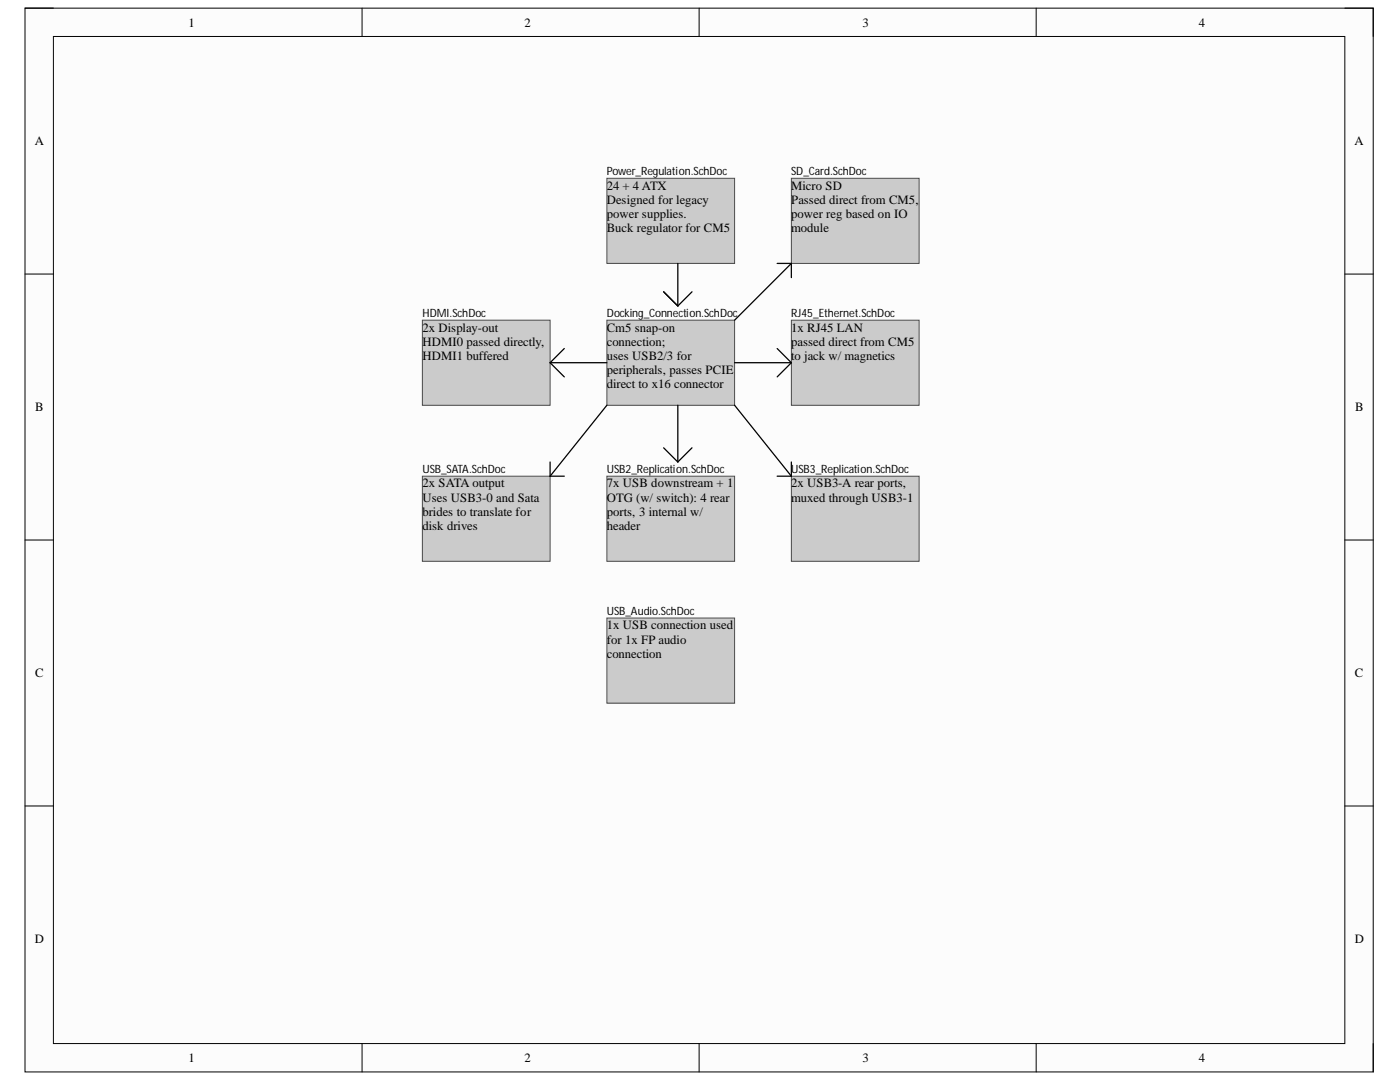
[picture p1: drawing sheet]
<svg xmlns="http://www.w3.org/2000/svg" width="279mm" height="216mm" viewBox="0 0 279 216" stroke-linecap="round" stroke-linejoin="round" font-family="sans-serif">
<path d="M5 1.6h269.1v212.3h-269.1z" fill-rule="evenodd" fill="#fcfcfc"/>
<path d="M5 1.6h269.1v212.3h-269.1z" fill="none" stroke="#000" stroke-width=".2"/>
<path d="M10.7 7.3h257.7v200.9h-257.7z" fill-rule="evenodd" fill="#fcfcfc"/>
<g fill="none" stroke="#000" stroke-width=".2">
<path d="M5 1.6h5.7M10.7 7.3h257.7v200.9h-257.7zM72.3 1.6v5.7M139.5 1.6v5.7M206.8 1.6v5.7M268.4 1.6h5.7v5.7M5 54.7h5.7M268.4 54.7h5.7M5 107.8h5.7M268.4 107.8h5.7M5 160.8h5.7M268.4 160.8h5.7"/>
<path d="M72.3 208.2v5.7M139.5 208.2v5.7M206.8 208.2v5.7M274.1 208.2v5.7"/>
</g>
<path d="M121.1 35.6h25.5v17h-25.5z" fill-rule="evenodd" fill="#cbcbcb"/>
<path d="M121.1 35.6h25.5v17h-25.5z" fill="none" stroke="#4c4c4c" stroke-width=".2"/>
<path d="M121.1 95h25.5v17h-25.5z" fill-rule="evenodd" fill="#cbcbcb"/>
<path d="M121.1 95h25.5v17h-25.5z" fill="none" stroke="#4c4c4c" stroke-width=".2"/>
<path d="M121.1 63.9h25.5v17h-25.5z" fill-rule="evenodd" fill="#cbcbcb"/>
<path d="M121.1 63.9h25.5v17h-25.5z" fill="none" stroke="#4c4c4c" stroke-width=".2"/>
<path d="M157.9 63.9h25.5v17h-25.5z" fill-rule="evenodd" fill="#cbcbcb"/>
<path d="M157.9 63.9h25.5v17h-25.5z" fill="none" stroke="#4c4c4c" stroke-width=".2"/>
<path d="M84.3 63.9h25.5v17h-25.5z" fill-rule="evenodd" fill="#cbcbcb"/>
<path d="M84.3 63.9h25.5v17h-25.5z" fill="none" stroke="#4c4c4c" stroke-width=".2"/>
<path d="M84.3 95h25.5v17h-25.5z" fill-rule="evenodd" fill="#cbcbcb"/>
<path d="M84.3 95h25.5v17h-25.5z" fill="none" stroke="#4c4c4c" stroke-width=".2"/>
<path d="M157.9 35.6h25.5v17h-25.5z" fill-rule="evenodd" fill="#cbcbcb"/>
<path d="M157.9 35.6h25.5v17h-25.5z" fill="none" stroke="#4c4c4c" stroke-width=".2"/>
<g fill="none" stroke="#000" stroke-width=".25">
<path d="M132.4 58.2l2.9 2.9M135.3 52.6v8.5M138.1 58.2l-2.8 2.9M155.1 52.6h2.8M157.9 52.6l-11.3 11.3M157.9 52.6v2.8M109.8 72.4h11.3M109.8 72.4l2.8 2.8M112.6 69.5l-2.8 2.9M146.6 72.4h11.3M155.1 69.5l2.8 2.9M157.9 72.4l-2.8 2.8"/>
<path d="M109.8 92.2v2.8M109.8 95h2.8M121.1 80.9l-11.3 14.1M132.4 89.4l2.9 2.8M135.3 80.9v11.3M138.1 89.4l-2.8 2.8"/>
</g>
<path d="M157.9 95h25.5v17h-25.5z" fill-rule="evenodd" fill="#cbcbcb"/>
<path d="M157.9 95h25.5v17h-25.5z" fill="none" stroke="#4c4c4c" stroke-width=".2"/>
<path d="M146.6 80.9l11.3 14.1M155.1 95h2.8M157.9 92.2v2.8" fill="none" stroke="#000" stroke-width=".25"/>
<path d="M121.1 123.3h25.5v17h-25.5z" fill-rule="evenodd" fill="#cbcbcb"/>
<path d="M121.1 123.3h25.5v17h-25.5z" fill="none" stroke="#4c4c4c" stroke-width=".2"/>
<g font-size="2.5">
<text x="37.6" y="5.3">1</text>
<text x="104.7" y="5.3">2</text>
<text x="172.1" y="5.3">3</text>
<text x="239.3" y="5.3">4</text>
<text x="6.9" y="29">A</text>
<text x="270.3" y="29">A</text>
<text x="121.1" y="37.8">24 + 4 ATX</text>
<text x="121.1" y="40.7">Designed for legacy</text>
<text x="157.9" y="37.8">Micro SD</text>
<text x="157.9" y="40.7">Passed direct from CM5,</text>
<text x="121.1" y="43.5">power supplies.</text>
<text x="121.1" y="46.4">Buck regulator for CM5</text>
<text x="157.9" y="43.5">power reg based on IO</text>
<text x="157.9" y="46.4">module</text>
<text x="84.3" y="66.2">2x Display-out</text>
<text x="84.3" y="69">HDMI0 passed directly,</text>
<text x="84.3" y="71.8">HDMI1 buffered</text>
<text x="121.1" y="66.2">Cm5 snap-on</text>
<text x="121.1" y="69">connection;</text>
<text x="121.1" y="71.8">uses USB2/3 for</text>
<text x="157.9" y="66.2">1x RJ45 LAN</text>
<text x="157.9" y="69">passed direct from CM5</text>
<text x="157.9" y="71.8">t</text>
<text x="158.6" y="71.8">o jack w/ magnetics</text>
<text x="121.1" y="74.6">peripherals, passes PCIE</text>
<text x="121.1" y="77.5">direct to x16 connector</text>
<text x="7" y="82.1">B</text>
<text x="270.5" y="82.1">B</text>
<text x="84.3" y="97.3">2x SATA output</text>
<text x="84.3" y="100.1">Uses USB3-0 and Sata</text>
<text x="121.1" y="97.3">7x USB downstream + 1</text>
<text x="121.1" y="100.1">OTG (w/ switch): 4 rear</text>
<text x="157.9" y="97.3">2x USB3-A rear ports,</text>
<text x="157.9" y="100.1">muxed through USB3-1</text>
<text x="84.3" y="102.9">brides to translate for</text>
<text x="84.3" y="105.8">disk drives</text>
<text x="121.1" y="102.9">ports, 3 internal w/</text>
<text x="121.1" y="105.8">header</text>
<text x="121.1" y="125.6">1x USB connection used</text>
<text x="121.1" y="128.4">for 1x FP audio</text>
<text x="121.1" y="131.2">connection</text>
<text x="7" y="135.1">C</text>
<text x="270.4" y="135.1">C</text>
<text x="6.9" y="188.2">D</text>
<text x="270.4" y="188.2">D</text>
<text x="37.6" y="212">1</text>
<text x="104.7" y="212">2</text>
<text x="172.1" y="212">3</text>
<text x="239.3" y="212">4</text>
</g>
<g font-size="2.3">
<text x="121.1" y="35">Power_Regulation.SchDoc</text>
<text x="157.9" y="35">SD_Card.SchDoc</text>
<text x="84.3" y="63.3">HDMI.SchDoc</text>
<text x="121.1" y="63.3">Docking_Connection.SchDoc</text>
<text x="157.9" y="63.3">RJ45_Ethernet.SchDoc</text>
<text x="84.3" y="94.4">USB_SATA.SchDoc</text>
<text x="121.1" y="94.4">USB2_Replication.SchDoc</text>
<text x="157.9" y="94.4">USB3_Replication.SchDoc</text>
<text x="121.1" y="122.7">USB_Audio.SchDoc</text>
</g>
</svg>
